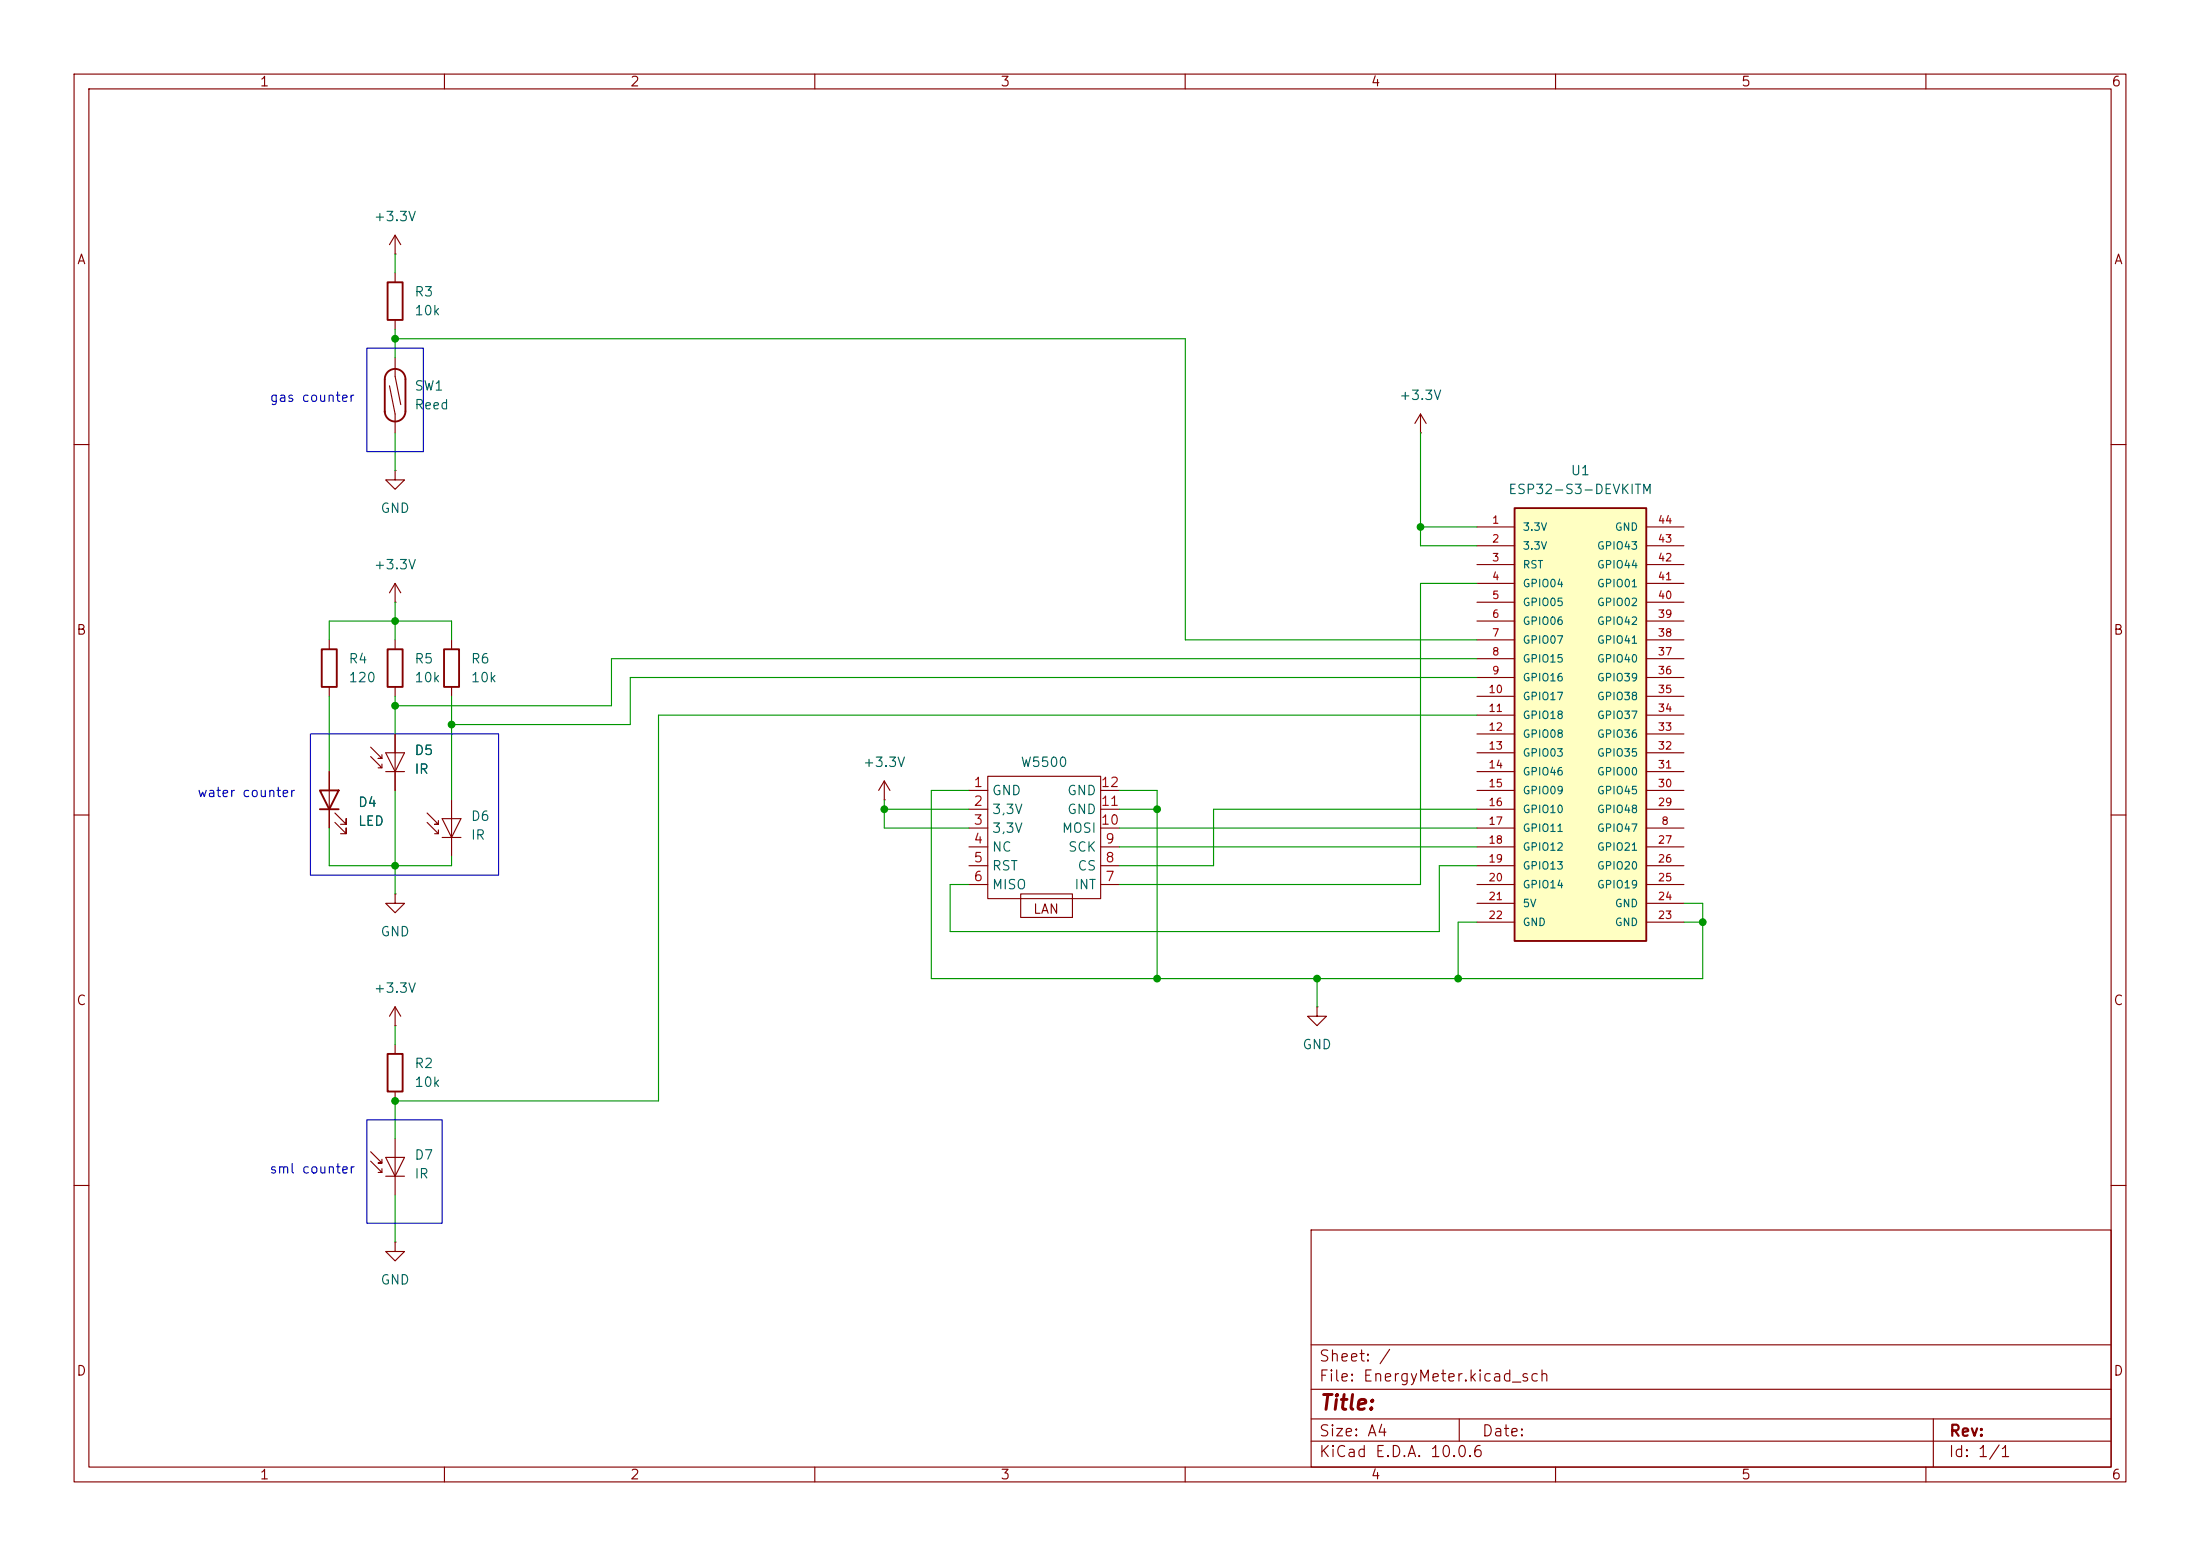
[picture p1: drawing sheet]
<svg xmlns="http://www.w3.org/2000/svg" width="297mm" height="210mm" viewBox="0 0 297 210" stroke-linecap="round" stroke-linejoin="round" font-family="sans-serif">
<g fill="none" stroke="#840000" stroke-width=".15">
<path d="M10 10h277v190h-277zM12 12h273v186h-273zM60 10v2M110 10v2M160 10v2M210 10v2M260 10v2M10 60h2M285 60h2M10 110h2M285 110h2M10 160h2"/>
<path d="M177 166h108v32h-108zM285 160h2M60 198v2M110 198v2M160 198v2M177 194.5h108M177 191.5h108M177 187.5h108M177 181.5h108M197 191.5v3M210 198v2M260 198v2"/>
<path d="M261 191.5v6.5"/>
</g>
<path d="M204.5 68.6h17.7v58.4h-17.7z" fill="#ffffc2"/>
<path d="M52.3 38.1h2.1v5.1h-2.1zM51.9 55.5a1.4 1.4 0 0 0 1.4 1.4 1.4 1.4 0 0 0 1.4-1.4v-4.3a1.4 1.4 0 0 0-1.4-1.4 1.4 1.4 0 0 0-1.4 1.4v4.4M204.5 68.6h17.7v58.4h-17.7zM43.4 87.6h2.1v5.1h-2.1zM52.3 87.6h2.1v5.1h-2.1zM59.9 87.6h2.1v5.1h-2.1zM43.2 106.7h2.5l-1.3 2.5zM43.2 109.2h2.5M52.3 142.2h2.1v5.1h-2.1z" fill="none" stroke="#840000" stroke-width=".25"/>
<g fill="none" stroke="#840000" stroke-width=".15">
<path d="M53.3 34.3h.1M53.3 31.8v2.5M53.3 36.8v1.3M53.3 31.8l-.7 1.2M53.3 31.8l.8 1.2M52.6 52.1l.7 3.8v2.5M53.3 43.2v1.3M53.3 48.3v2.5l.8 3.8M191.8 58.4h.1M191.8 55.9l-.8 1.3M191.8 55.9l.7 1.3M191.8 55.9v2.5"/>
<path d="M53.3 63.5v1.3h1.3l-1.3 1.2-1.2-1.2h1.2M53.3 63.5h.1M53.3 78.7v2.6M53.3 78.7l-.7 1.3M53.3 78.7l.8 1.3M199.4 71.1h5.1M199.4 73.7h5.1M199.4 76.2h5.1M199.4 78.7h5.1M222.2 71.1h5.1M222.2 73.7h5.1M222.2 76.2h5.1"/>
<path d="M222.2 78.7h5.1M44.4 86.4v1.2M44.4 92.7v1.3M53.3 81.3h.1M53.3 86.4v1.2M53.3 92.7v1.3M53.3 99.1v7.6M61 86.4v1.2M61 92.7v1.3M199.4 81.3h5.1M199.4 83.8h5.1M199.4 86.4h5.1"/>
<path d="M199.4 88.9h5.1M199.4 91.4h5.1M199.4 94h5.1M199.4 96.5h5.1M199.4 99.1h5.1M222.2 81.3h5.1M222.2 83.8h5.1M222.2 86.4h5.1M222.2 88.9h5.1M222.2 91.4h5.1M222.2 94h5.1M222.2 96.5h5.1"/>
<path d="M222.2 99.1h5.1M44.4 104.1v7.7M45.2 111l1.5 1.5v-.7v.7h-.7M45.2 109.7l1.5 1.6v-.8v.8h-.7M50 102.1l1.6 1.5h-.5M50 100.8l1.6 1.6h-.5h.5v-.5M51.6 103.1v.5M52.1 101.6h2.5l-1.3 2.5zM52.1 104.1h2.5M57.7 111l1.5 1.5h-.5M57.7 109.7l1.5 1.6h-.5h.5v-.6M59.2 112v.5"/>
<path d="M59.7 110.5h2.5l-1.2 2.5zM59.7 113h2.5M61 108v7.6M119.4 108h.1M119.4 105.4l-.8 1.3M119.4 105.4l.7 1.3M119.4 105.4v2.6M130.8 111.8h2.5M130.8 106.7h2.5M130.8 109.2h2.5M130.8 114.3h2.5M130.8 116.8h2.5"/>
<path d="M130.8 119.4h2.5M133.3 104.8h15.3v16.5h-15.3zM148.6 111.8h2.5M148.6 106.7h2.5M148.6 109.2h2.5M148.6 114.3h2.5M148.6 116.8h2.5M148.6 119.4h2.5M199.4 111.8h5.1M199.4 101.6h5.1M199.4 104.1h5.1M199.4 106.7h5.1"/>
<path d="M199.4 109.2h5.1M199.4 114.3h5.1M199.4 116.8h5.1M199.4 119.4h5.1M222.2 111.8h5.1M222.2 101.6h5.1M222.2 104.1h5.1M222.2 106.7h5.1M222.2 109.2h5.1M222.2 114.3h5.1M222.2 116.8h5.1M222.2 119.4h5.1"/>
<path d="M53.3 120.7v1.2h1.3l-1.3 1.3-1.2-1.3h1.2M53.3 120.7h.1M53.3 138.4h.1M53.3 135.9v2.5M53.3 135.9l-.7 1.3M53.3 135.9l.8 1.3M137.8 120.7h7v3.1h-7zM177.8 135.9v1.3h1.3l-1.3 1.2-1.3-1.2h1.3M177.8 135.9h.1M199.4 121.9h5.1M199.4 124.5h5.1M222.2 121.9h5.1"/>
<path d="M222.2 124.5h5.1M50 156.7l1.6 1.5h-.5M50 155.4l1.6 1.6h-.5h.5v-.5M51.6 157.7v.5M52.1 156.2h2.5l-1.3 2.6zM52.1 158.8h2.5M53.3 141v1.2M53.3 147.3v1.3M53.3 153.7v7.6M53.3 167.6v1.3h1.3l-1.3 1.3-1.2-1.3h1.2M53.3 167.6h.1"/>
</g>
<g fill="none" stroke="#009600" stroke-width=".15">
<path d="M53.3 34.3v2.5M53.3 45.7h106.7v40.7h39.4M53.3 44.5v3.8M53.3 58.4v5.1M191.8 58.4v15.3h7.6M191.8 71.1h7.6M199.4 78.7h-7.6v40.7h-40.7M44.4 86.4v-2.6h16.6v2.6M44.4 94v10.1M53.3 81.3v5.1M53.3 94v5.1M61 94v14"/>
<path d="M199.4 88.9h-116.9v6.4h-29.2M199.4 91.4h-114.3v6.4h-24.1M199.4 96.5h-110.5v52.1h-35.6v5.1M44.4 111.8v5h16.6v-1.2M53.3 106.7v14M119.4 108v3.8h11.4M119.4 109.2h11.4M130.8 106.7h-5.1v25.4h104.2v-10.2h-2.6M151.1 106.7h5.1v25.4M151.1 109.2h5.1M151.1 111.8h48.3M151.1 114.3h48.3"/>
<path d="M199.4 116.8h-5.1v8.9h-66v-6.3h2.5M199.4 109.2h-35.6v7.6h-12.7M53.3 138.4v2.6M177.8 132.1v3.8M199.4 124.5h-2.6v7.6M227.3 124.5h2.6M53.3 161.3v6.3"/>
</g>
<path d="M49.5 47h7.6v14h-7.6zM41.9 99.1h25.4v19h-25.4zM49.5 151.1h10.2v14h-10.2z" fill="none" stroke="#0000c2" stroke-width=".15"/>
<g fill="#009600" stroke="#009600" stroke-width=".14">
<circle cx="53.3" cy="45.7" r=".46"/>
<circle cx="53.3" cy="83.8" r=".46"/>
<circle cx="53.3" cy="116.8" r=".46"/>
<circle cx="53.3" cy="148.6" r=".46"/>
<circle cx="53.3" cy="95.3" r=".46"/>
<circle cx="61" cy="97.8" r=".46"/>
<circle cx="156.2" cy="132.1" r=".46"/>
<circle cx="177.8" cy="132.1" r=".46"/>
<circle cx="196.8" cy="132.1" r=".46"/>
<circle cx="119.4" cy="109.2" r=".46"/>
<circle cx="156.2" cy="109.2" r=".46"/>
<circle cx="191.8" cy="71.1" r=".46"/>
<circle cx="229.9" cy="124.5" r=".46"/>
</g>
<text font-size="2" fill="#840000" x="178" y="190.8">Title:</text>
<g font-size="1.5" fill="#840000">
<text x="178" y="184.1">Sheet: /</text>
<text x="178" y="186.8">File: EnergyMeter.kicad_sch</text>
<text x="178" y="197">KiCad E.D.A. 10.0.6</text>
<text x="178" y="194.2">Size: A4</text>
<text x="200" y="194.2">Date:</text>
<text x="263" y="197">Id: 1/1</text>
<text x="263" y="194.2">Rev:</text>
</g>
<g font-size="1.3" fill="#840000">
<text x="35" y="12">1</text>
<text x="85" y="12">2</text>
<text x="135" y="12">3</text>
<text x="185" y="12">4</text>
<text x="235" y="12">5</text>
<text x="285" y="12">6</text>
<text x="10.3" y="36">A</text>
<text x="285.3" y="36">A</text>
<text x="10.2" y="86">B</text>
<text x="285.2" y="86">B</text>
<text x="139.4" y="123.6">LAN</text>
<text x="10.2" y="136">C</text>
<text x="285.2" y="136">C</text>
<text x="10.2" y="186">D</text>
<text x="285.2" y="186">D</text>
<text x="35" y="200">1</text>
<text x="85" y="200">2</text>
<text x="135" y="200">3</text>
<text x="185" y="200">4</text>
<text x="235" y="200">5</text>
<text x="285" y="200">6</text>
</g>
<g font-size="1.3" fill="#006464">
<text x="50.4" y="30.2">+3.3V</text>
<text x="55.9" y="40.3">R3</text>
<text x="55.9" y="42.9">10k</text>
<text x="55.9" y="53">SW1</text>
<text x="55.9" y="55.6">Reed</text>
<text x="188.8" y="54.3">+3.3V</text>
<text x="212" y="64.5">U1</text>
<text x="51.3" y="69.5">GND</text>
<text x="203.5" y="67">ESP32-S3-DEVKITM</text>
<text x="50.4" y="77.2">+3.3V</text>
<text x="47" y="89.9">R4</text>
<text x="55.9" y="89.9">R5</text>
<text x="63.5" y="89.9">R6</text>
<text x="47" y="92.4">120</text>
<text x="55.9" y="92.4">10k</text>
<text x="63.5" y="92.4">10k</text>
<text x="55.9" y="102.2">D5</text>
<text x="55.9" y="104.8">IR</text>
<text x="116.4" y="103.8">+3.3V</text>
<text x="133.8" y="107.6">GND</text>
<text x="137.7" y="103.8">W5500</text>
<text x="144" y="107.6">GND</text>
<text x="48.2" y="109.2">D4</text>
<text x="48.2" y="111.8">LED</text>
<text x="63.5" y="111.1">D6</text>
<text x="63.5" y="113.7">IR</text>
<text x="133.8" y="110.2">3,3V</text>
<text x="133.8" y="112.7">3,3V</text>
<text x="143.3" y="112.7">MOSI</text>
<text x="144" y="110.2">GND</text>
<text x="133.8" y="115.3">NC</text>
<text x="133.8" y="117.8">RST</text>
<text x="144.1" y="115.3">SCK</text>
<text x="145.4" y="117.8">CS</text>
<text x="133.8" y="120.3">MISO</text>
<text x="145" y="120.3">INT</text>
<text x="51.3" y="126.7">GND</text>
<text x="50.4" y="134.3">+3.3V</text>
<text x="175.7" y="141.9">GND</text>
<text x="55.9" y="144.5">R2</text>
<text x="55.9" y="147">10k</text>
<text x="55.9" y="156.8">D7</text>
<text x="55.9" y="159.4">IR</text>
<text x="51.3" y="173.7">GND</text>
</g>
<g font-size="1.3" fill="#0000c2">
<text x="36.3" y="54.6">gas counter</text>
<text x="26.6" y="107.9">water counter</text>
<text x="36.3" y="158.7">sml counter</text>
</g>
<g font-size="1.3" fill="#a90000">
<text x="131.3" y="106.5">1</text>
<text x="148.5" y="106.5">12</text>
<text x="131.3" y="109.1">2</text>
<text x="131.3" y="111.6">3</text>
<text x="148.5" y="111.6">10</text>
<text x="148.5" y="109.1">11</text>
<text x="131.3" y="114.2">4</text>
<text x="131.3" y="116.7">5</text>
<text x="131.3" y="119.2">6</text>
<text x="149.1" y="119.2">7</text>
<text x="149.1" y="116.7">8</text>
<text x="149.1" y="114.2">9</text>
</g>
<g font-size="1" fill="#a90000">
<text x="201.3" y="70.9">1</text>
<text x="223.7" y="70.9">44</text>
<text x="201.3" y="73.5">2</text>
<text x="201.3" y="76">3</text>
<text x="223.7" y="76">42</text>
<text x="223.7" y="73.5">43</text>
<text x="201.3" y="78.6">4</text>
<text x="201.3" y="81.1">5</text>
<text x="201.3" y="83.6">6</text>
<text x="223.7" y="83.6">39</text>
<text x="223.7" y="81.1">40</text>
<text x="223.7" y="78.6">41</text>
<text x="201.3" y="86.2">7</text>
<text x="201.3" y="88.7">8</text>
<text x="223.7" y="88.7">37</text>
<text x="223.7" y="86.2">38</text>
<text x="200.9" y="93.8">10</text>
<text x="201.3" y="91.3">9</text>
<text x="223.7" y="93.8">35</text>
<text x="223.7" y="91.3">36</text>
<text x="200.9" y="96.3">11</text>
<text x="200.9" y="98.9">12</text>
<text x="200.9" y="101.4">13</text>
<text x="223.7" y="101.4">32</text>
<text x="223.7" y="98.9">33</text>
<text x="223.7" y="96.3">34</text>
<text x="200.9" y="104">14</text>
<text x="200.9" y="106.5">15</text>
<text x="223.7" y="106.5">30</text>
<text x="223.7" y="104">31</text>
<text x="200.9" y="109">16</text>
<text x="200.9" y="111.6">17</text>
<text x="223.7" y="109">29</text>
<text x="224.2" y="111.6">8</text>
<text x="200.9" y="114.1">18</text>
<text x="200.9" y="116.7">19</text>
<text x="200.9" y="119.2">20</text>
<text x="223.7" y="119.2">25</text>
<text x="223.7" y="116.7">26</text>
<text x="223.7" y="114.1">27</text>
<text x="200.9" y="121.7">21</text>
<text x="200.9" y="124.3">22</text>
<text x="223.7" y="124.3">23</text>
<text x="223.7" y="121.7">24</text>
</g>
<g font-size="1" fill="#006464">
<text x="205.5" y="71.9">3.3V</text>
<text x="217.9" y="71.9">GND</text>
<text x="205.5" y="74.4">3.3V</text>
<text x="205.5" y="77">RST</text>
<text x="215.5" y="77">GPIO44</text>
<text x="215.5" y="74.4">GPIO43</text>
<text x="205.5" y="79.5">GPIO04</text>
<text x="205.5" y="82">GPIO05</text>
<text x="215.5" y="82">GPIO02</text>
<text x="215.5" y="79.5">GPIO01</text>
<text x="205.5" y="84.6">GPIO06</text>
<text x="205.5" y="87.1">GPIO07</text>
<text x="205.5" y="89.7">GPIO15</text>
<text x="215.5" y="89.7">GPIO40</text>
<text x="215.5" y="87.1">GPIO41</text>
<text x="215.5" y="84.6">GPIO42</text>
<text x="205.5" y="92.2">GPIO16</text>
<text x="205.5" y="94.7">GPIO17</text>
<text x="215.5" y="94.7">GPIO38</text>
<text x="215.5" y="92.2">GPIO39</text>
<text x="205.5" y="97.3">GPIO18</text>
<text x="205.5" y="99.8">GPIO08</text>
<text x="215.5" y="99.8">GPIO36</text>
<text x="215.5" y="97.3">GPIO37</text>
<text x="205.5" y="102.4">GPIO03</text>
<text x="205.5" y="104.9">GPIO46</text>
<text x="205.5" y="107.4">GPIO09</text>
<text x="215.5" y="107.4">GPIO45</text>
<text x="215.5" y="104.9">GPIO00</text>
<text x="215.5" y="102.4">GPIO35</text>
<text x="205.5" y="110">GPIO10</text>
<text x="205.5" y="112.5">GPIO11</text>
<text x="215.5" y="112.5">GPIO47</text>
<text x="215.5" y="110">GPIO48</text>
<text x="205.5" y="115.1">GPIO12</text>
<text x="205.5" y="117.6">GPIO13</text>
<text x="215.5" y="117.6">GPIO20</text>
<text x="215.5" y="115.1">GPIO21</text>
<text x="205.5" y="120.1">GPIO14</text>
<text x="205.5" y="122.7">5V</text>
<text x="205.5" y="125.2">GND</text>
<text x="215.5" y="120.1">GPIO19</text>
<text x="217.9" y="125.2">GND</text>
<text x="217.9" y="122.7">GND</text>
</g>
</svg>
